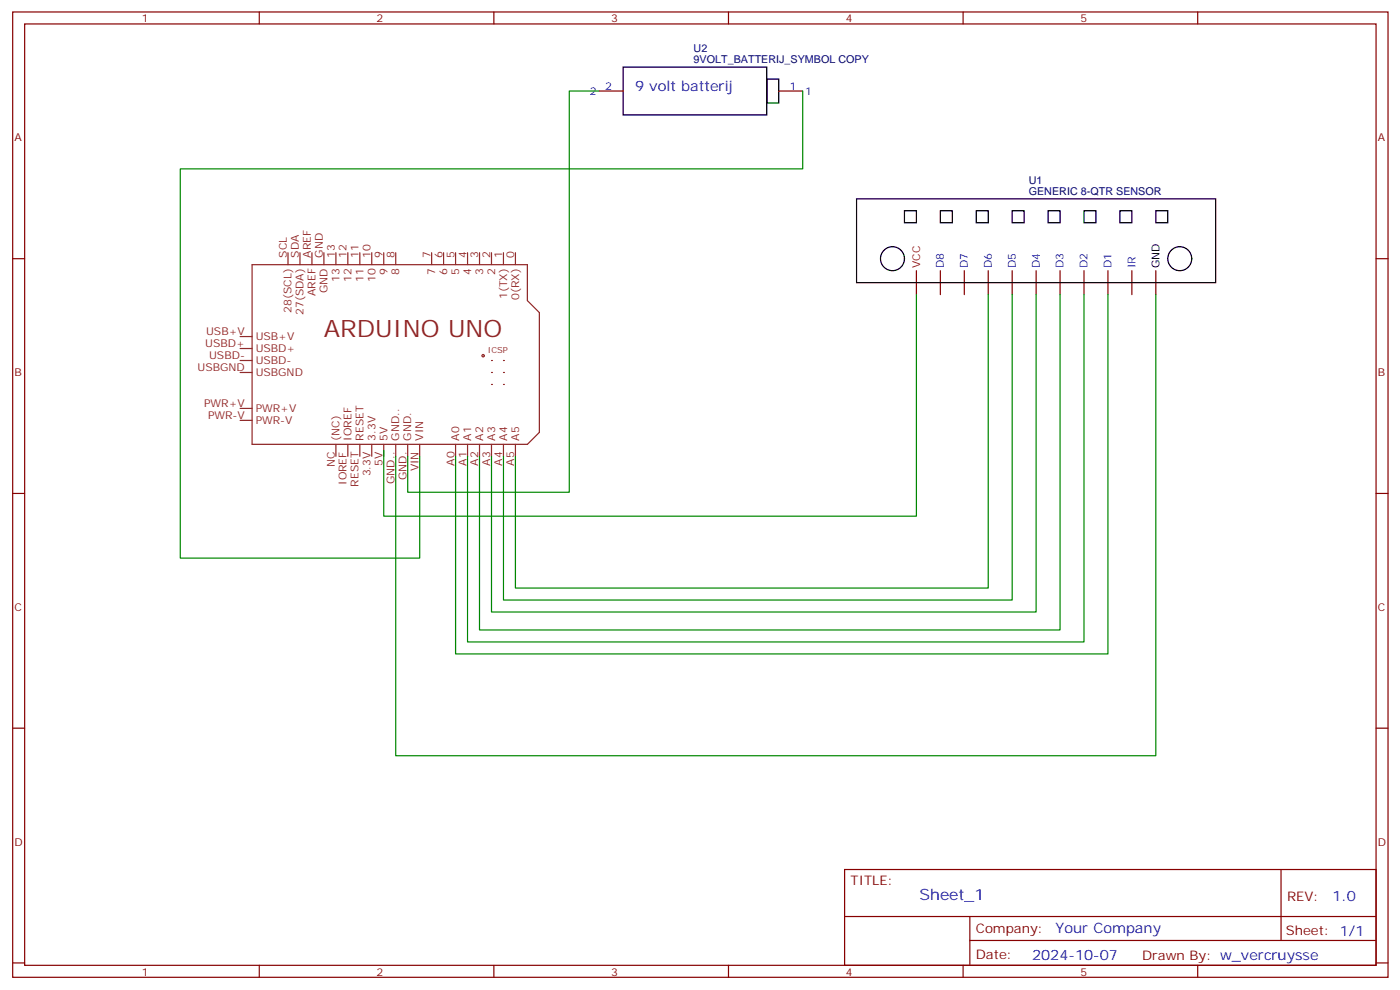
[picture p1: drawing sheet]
<svg xmlns="http://www.w3.org/2000/svg" width="413mm" height="292mm" viewBox="0 0 413 292" stroke-linecap="round" stroke-linejoin="round" font-family="sans-serif">
<g fill="none" stroke="#870000" stroke-width=".35">
<path d="M3.7 3.5h405.4v284.4h-405.4zM7.3 7.1h398.3v277.2h-398.3zM76.4 3.5v3.6M145.6 3.5v3.6M214.7 3.5v3.6M283.8 3.5v3.6M353 3.5v3.6M3.7 76.2h3.6M405.6 76.2h3.5M3.7 145.3h3.6M405.6 145.3h3.5M3.7 214.5h3.6"/>
<path d="M405.6 214.5h3.5M248.9 256.1h156.7v28.2h-156.7zM377.5 256.1l.1 20.9M249 270h156.4M285.8 277h119.6M285.8 270v14.1M3.7 283.6h3.6M76.4 284.3v3.6M145.6 284.3v3.6M214.7 284.3v3.6M283.8 284.3v3.6M353 284.3v3.6"/>
<path d="M405.6 283.6h3.5"/>
</g>
<g fill="none" stroke="#8c2424" stroke-width=".35">
<path d="M74.3 78h81.1v10.5l3.6 3.6v35.3l-3.6 3.5h-81.1z"/>
<circle cx="142.4" cy="104.8" r=".35"/>
</g>
<g fill="#8c2424">
<circle cx="144.9" cy="106.2" r=".18"/>
<circle cx="144.9" cy="109.7" r=".18"/>
<circle cx="144.9" cy="113.2" r=".18"/>
<circle cx="148.4" cy="113.2" r=".18"/>
<circle cx="148.4" cy="109.7" r=".18"/>
<circle cx="148.4" cy="106.2" r=".18"/>
</g>
<g fill="none" stroke="#8c2424" stroke-width=".35">
<path d="M84.9 74.4v3.6M88.4 74.4v3.6M91.9 74.4v3.6M95.5 74.4v3.6M99 74.4v3.6M102.5 74.4v3.6M106 74.4v3.6M109.6 74.4v3.6M113.1 74.4v3.6M116.6 74.4v3.6M127.2 74.4v3.6M130.7 74.4v3.6"/>
<path d="M134.3 74.4v3.6M137.8 74.4v3.6M141.3 74.4v3.6M144.9 74.4v3.6M148.4 74.4v3.6M151.9 74.4v3.6M70.8 99.1h3.5M70.8 102.7h3.5M70.8 106.2h3.5M70.8 109.7h3.5M70.8 120.3h3.5M70.8 123.8h3.5"/>
<path d="M99 130.9v3.5M102.5 130.9v3.5M106 130.9v3.5M109.6 130.9v3.5M113.1 130.9v3.5M116.6 130.9v3.5M120.2 130.9v3.5M123.7 130.9v3.5M134.3 130.9v3.5M137.8 130.9v3.5M141.3 130.9v3.5M144.9 130.9v3.5"/>
<path d="M148.4 130.9v3.5M151.9 130.9v3.5"/>
</g>
<g fill="none" stroke="#870000" stroke-width=".35">
<path d="M176.6 26.8h7.1M229.5 26.8h7.1M270.1 79.7v7.1M277.1 79.7v7.1M284.2 79.7v7.1M291.3 79.7v7.1M298.3 79.7v7.1M305.4 79.7v7.1M312.4 79.7v7.1M319.5 79.7v7.1M326.5 79.7v7.1M333.6 79.7v7.1"/>
<path d="M340.6 79.7v7.1"/>
</g>
<g fill="none" stroke="#000" stroke-width=".35">
<path d="M183.7 19.8h42.3v14.1h-42.3zM226 23.3h3.5v7h-3.5zM252.4 58.6h105.9v24.7h-105.9zM266.6 62.1h3.5v3.5h-3.5zM277.1 62.1h3.6v3.5h-3.6zM287.7 62.1h3.6v3.5h-3.6zM298.3 62.1h3.5v3.5h-3.5zM308.9 62.1h3.5v3.5h-3.5zM319.5 62.1h3.5v3.5h-3.5zM330.1 62.1h3.5v3.5h-3.5zM340.6 62.1h3.6v3.5h-3.6z"/>
<circle cx="263" cy="76.2" r="3.5"/>
<circle cx="347.7" cy="76.2" r="3.5"/>
</g>
<path d="M176.6 26.8h-8.8v118.2h-47.6v-10.6M236.6 26.8v22.9h-183.5v114.7h70.6v-30M270.1 86.8v65.2h-157v-19.4M291.3 86.8v86.4h-139.4v-38.8M298.3 86.8v89.9h-149.9v-42.3M305.4 86.8v93.5h-160.5v-45.9M312.4 86.8v98.8h-171.1v-51.2M319.5 86.8v102.3h-181.7v-54.7M326.5 86.8v105.8h-192.2v-58.2M340.6 86.8v135.8h-224v-88.2" fill="none" stroke="#008700" stroke-width=".35"/>
<text font-size="7.1" fill="#8d2323" x="95.5" y="99.1">ARDUINO UNO</text>
<text font-size="4.6" fill="#00f" x="271" y="265.1">Sheet_1</text>
<g font-size="4.2" fill="#00f">
<text x="187.2" y="26.8">9 volt batterij</text>
<text x="392.7" y="265.4">1.0</text>
<text x="311.1" y="274.9">Your Company</text>
<text x="304.2" y="282.7">2024-10-07</text>
</g>
<g font-size="3.9" fill="#800">
<text x="250.7" y="260.7">TITLE:</text>
<text x="379.3" y="265.4">REV:</text>
<text x="287.6" y="274.9">Company:</text>
<text x="379" y="275.5">Sheet: 1/1</text>
<text x="287.6" y="282.6">Date:</text>
<text x="336.6" y="282.7">Drawn By: w_vercruysse</text>
</g>
<g font-size="3.2" fill="#800">
<text x="41.8" y="6.5">1</text>
<text x="111" y="6.5">2</text>
<text x="180.1" y="6.5">3</text>
<text x="249.3" y="6.5">4</text>
<text x="318.4" y="6.5">5</text>
<text x="4.3" y="41.6">A</text>
<text x="406.1" y="41.6">A</text>
<text x="4.3" y="110.8">B</text>
<text x="406.1" y="110.8">B</text>
<text x="4.3" y="179.9">C</text>
<text x="406.1" y="179.9">C</text>
<text x="4.3" y="249.1">D</text>
<text x="406.1" y="249.1">D</text>
<text x="41.8" y="287.3">1</text>
<text x="111" y="287.3">2</text>
<text x="180.1" y="287.3">3</text>
<text x="249.3" y="287.3">4</text>
<text x="318.4" y="287.3">5</text>
</g>
<g font-size="3.2" fill="#000080">
<text x="204.4" y="15.4">U2</text>
<text x="204.4" y="18.7">9VOLT_BATTERIJ_SYMBOL COPY</text>
<text x="303.2" y="57.5">GENERIC 8-QTR SENSOR</text>
<text x="303.2" y="54.3">U1</text>
</g>
<g font-size="3.2" fill="#00f">
<text x="173.9" y="27.9">2</text>
<text x="178.4" y="26.5">2</text>
<text x="232.8" y="26.5">1</text>
<text x="237.3" y="27.9">1</text>
<text x="278.2" y="79" transform="rotate(-90 278.2 79)">D8</text>
<text x="285.3" y="79" transform="rotate(-90 285.3 79)">D7</text>
<text x="292.3" y="79" transform="rotate(-90 292.3 79)">D6</text>
<text x="299.4" y="79" transform="rotate(-90 299.4 79)">D5</text>
<text x="306.4" y="79" transform="rotate(-90 306.4 79)">D4</text>
<text x="313.5" y="79" transform="rotate(-90 313.5 79)">D3</text>
<text x="320.5" y="79" transform="rotate(-90 320.5 79)">D2</text>
<text x="327.6" y="79" transform="rotate(-90 327.6 79)">D1</text>
<text x="334.6" y="79" transform="rotate(-90 334.6 79)">IR</text>
</g>
<g font-size="3.2" fill="#8d2323">
<text x="84.5" y="75.8" transform="rotate(-90 84.5 75.8)">SCL</text>
<text x="88.1" y="75.8" transform="rotate(-90 88.1 75.8)">SDA</text>
<text x="91.6" y="75.8" transform="rotate(-90 91.6 75.8)">AREF</text>
<text x="95.1" y="75.8" transform="rotate(-90 95.1 75.8)">GND</text>
<text x="98.6" y="75.8" transform="rotate(-90 98.6 75.8)">13</text>
<text x="102.2" y="75.8" transform="rotate(-90 102.2 75.8)">12</text>
<text x="105.7" y="75.8" transform="rotate(-90 105.7 75.8)">11</text>
<text x="109.2" y="75.8" transform="rotate(-90 109.2 75.8)">10</text>
<text x="112.7" y="75.8" transform="rotate(-90 112.7 75.8)">9</text>
<text x="116.3" y="75.8" transform="rotate(-90 116.3 75.8)">8</text>
<text x="126.9" y="75.8" transform="rotate(-90 126.9 75.8)">7</text>
<text x="130.4" y="75.8" transform="rotate(-90 130.4 75.8)">6</text>
<text x="133.9" y="75.8" transform="rotate(-90 133.9 75.8)">5</text>
<text x="137.4" y="75.8" transform="rotate(-90 137.4 75.8)">4</text>
<text x="141" y="75.8" transform="rotate(-90 141 75.8)">3</text>
<text x="144.5" y="75.8" transform="rotate(-90 144.5 75.8)">2</text>
<text x="148" y="75.8" transform="rotate(-90 148 75.8)">1</text>
<text x="151.6" y="75.8" transform="rotate(-90 151.6 75.8)">0</text>
<text x="100" y="83.1" transform="rotate(-90 100 83.1)">13</text>
<text x="103.6" y="83.1" transform="rotate(-90 103.6 83.1)">12</text>
<text x="107.1" y="83.1" transform="rotate(-90 107.1 83.1)">11</text>
<text x="110.6" y="83.1" transform="rotate(-90 110.6 83.1)">10</text>
<text x="114.2" y="81" transform="rotate(-90 114.2 81)">9</text>
<text x="117.7" y="81" transform="rotate(-90 117.7 81)">8</text>
<text x="128.3" y="81" transform="rotate(-90 128.3 81)">7</text>
<text x="131.8" y="81" transform="rotate(-90 131.8 81)">6</text>
<text x="135.3" y="81" transform="rotate(-90 135.3 81)">5</text>
<text x="138.9" y="81" transform="rotate(-90 138.9 81)">4</text>
<text x="142.4" y="81" transform="rotate(-90 142.4 81)">3</text>
<text x="145.9" y="81" transform="rotate(-90 145.9 81)">2</text>
<text x="93" y="87.2" transform="rotate(-90 93 87.2)">AREF</text>
<text x="96.5" y="86.3" transform="rotate(-90 96.5 86.3)">GND</text>
<text x="149.4" y="88.1" transform="rotate(-90 149.4 88.1)">1(TX)</text>
<text x="153" y="88.3" transform="rotate(-90 153 88.3)">0(RX)</text>
<text x="85.9" y="92.1" transform="rotate(-90 85.9 92.1)">28(SCL)</text>
<text x="89.5" y="92.7" transform="rotate(-90 89.5 92.7)">27(SDA)</text>
<text x="60.7" y="98.8">USB+V</text>
<text x="75.4" y="100.2">USB+V</text>
<text x="60.5" y="102.3">USBD+</text>
<text x="61.6" y="105.8">USBD-</text>
<text x="75.4" y="103.7">USBD+</text>
<text x="75.4" y="107.2">USBD-</text>
<text x="58.2" y="109.4">USBGND</text>
<text x="75.4" y="110.8">USBGND</text>
<text x="60.2" y="119.9">PWR+V</text>
<text x="61.3" y="123.5">PWR-V</text>
<text x="75.4" y="121.4">PWR+V</text>
<text x="75.4" y="124.9">PWR-V</text>
<text x="100" y="129.8" transform="rotate(-90 100 129.8)">(NC)</text>
<text x="103.6" y="129.8" transform="rotate(-90 103.6 129.8)">IOREF</text>
<text x="107.1" y="129.8" transform="rotate(-90 107.1 129.8)">RESET</text>
<text x="110.6" y="129.8" transform="rotate(-90 110.6 129.8)">3.3V</text>
<text x="114.2" y="129.8" transform="rotate(-90 114.2 129.8)">5V</text>
<text x="117.7" y="129.8" transform="rotate(-90 117.7 129.8)">GND..</text>
<text x="121.2" y="129.8" transform="rotate(-90 121.2 129.8)">GND.</text>
<text x="124.7" y="129.8" transform="rotate(-90 124.7 129.8)">VIN</text>
<text x="135.3" y="129.8" transform="rotate(-90 135.3 129.8)">A0</text>
<text x="138.9" y="129.8" transform="rotate(-90 138.9 129.8)">A1</text>
<text x="142.4" y="129.8" transform="rotate(-90 142.4 129.8)">A2</text>
<text x="145.9" y="129.8" transform="rotate(-90 145.9 129.8)">A3</text>
<text x="149.4" y="129.8" transform="rotate(-90 149.4 129.8)">A4</text>
<text x="153" y="129.8" transform="rotate(-90 153 129.8)">A5</text>
<text x="98.6" y="137.6" transform="rotate(-90 98.6 137.6)">NC</text>
<text x="112.7" y="137.2" transform="rotate(-90 112.7 137.2)">5V</text>
<text x="133.9" y="137.2" transform="rotate(-90 133.9 137.2)">A0</text>
<text x="137.4" y="137.2" transform="rotate(-90 137.4 137.2)">A1</text>
<text x="141" y="137.2" transform="rotate(-90 141 137.2)">A2</text>
<text x="144.5" y="137.2" transform="rotate(-90 144.5 137.2)">A3</text>
<text x="148" y="137.2" transform="rotate(-90 148 137.2)">A4</text>
<text x="151.6" y="137.2" transform="rotate(-90 151.6 137.2)">A5</text>
<text x="102.2" y="142.9" transform="rotate(-90 102.2 142.9)">IOREF</text>
<text x="105.7" y="143.3" transform="rotate(-90 105.7 143.3)">RESET</text>
<text x="109.2" y="140.3" transform="rotate(-90 109.2 140.3)">3.3V</text>
<text x="116.3" y="142.6" transform="rotate(-90 116.3 142.6)">GND..</text>
<text x="119.8" y="141.4" transform="rotate(-90 119.8 141.4)">GND.</text>
<text x="123.3" y="138.9" transform="rotate(-90 123.3 138.9)">VIN</text>
</g>
<text font-size="3.2" fill="#c00" x="271.1" y="79" transform="rotate(-90 271.1 79)">VCC</text>
<text font-size="3.2" x="341.7" y="79" transform="rotate(-90 341.7 79)">GND</text>
<text font-size="2.5" fill="#8d2323" x="143.8" y="104.1">ICSP</text>
</svg>
